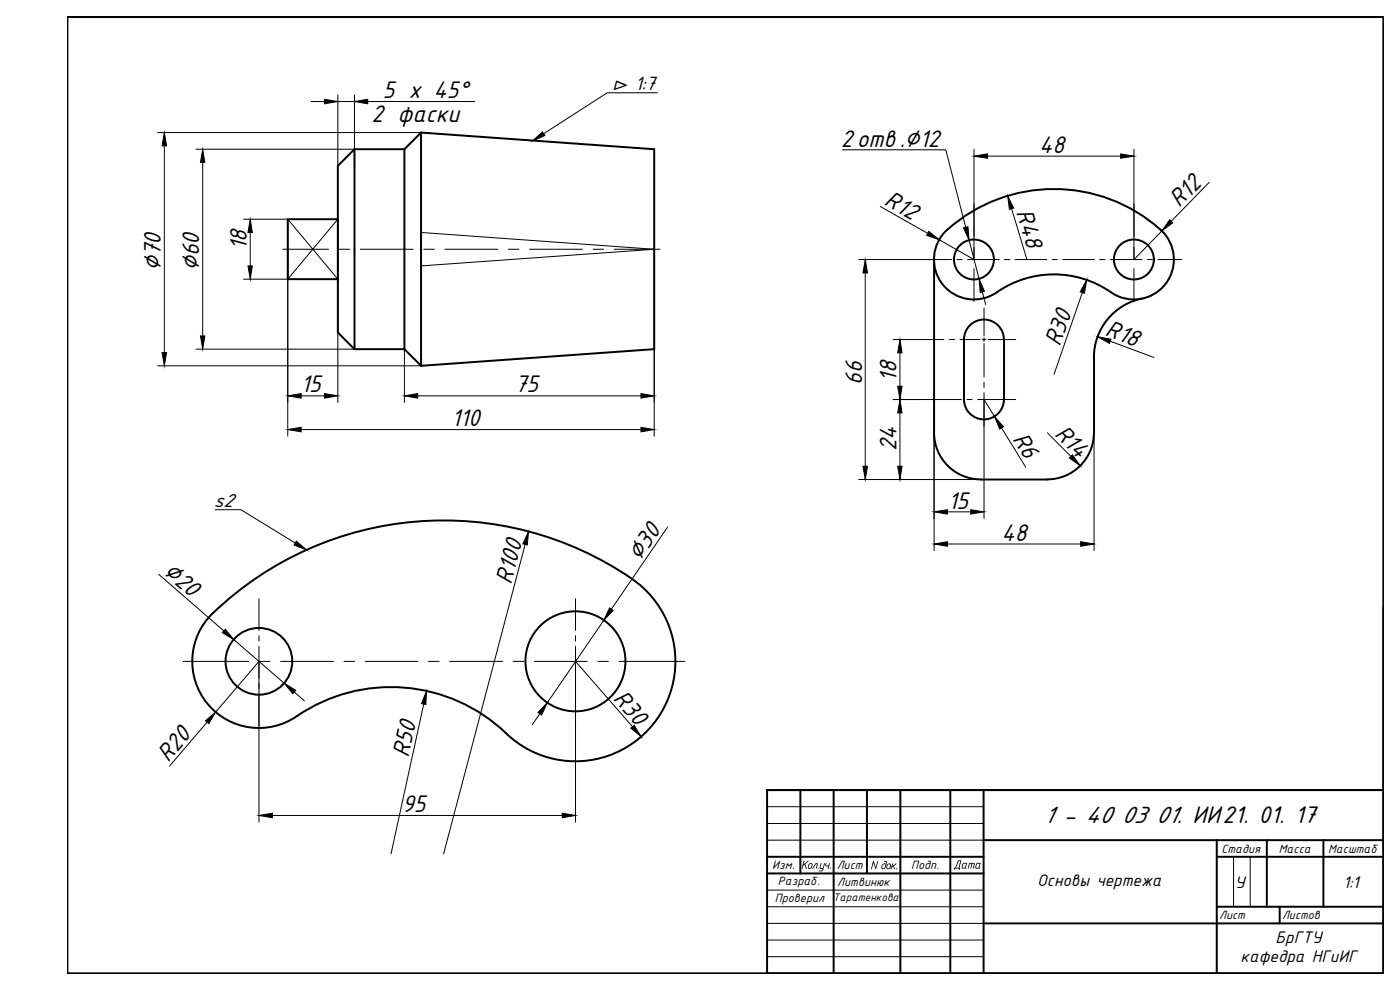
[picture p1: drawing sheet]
<svg xmlns="http://www.w3.org/2000/svg" width="420mm" height="297mm" viewBox="0 0 420 297" stroke-linecap="round" stroke-linejoin="round" font-family="sans-serif">
<!-- layer: 0 -->
<path d="M293.2 259.2l-.3 1.1 .6 .1 .5-1.2zM293.2 258.9h1.1l-.4 1.4 .2 .1-.1 .2-1.3-.1 .2-1.2z" fill="#000"/>
<g fill="none" stroke="#000" stroke-width=".59">
<path d="M20.2 5.1h395v286.9h-395zM126.4 39.8l69.9 5v60l-69.9 5M106.4 44.8l-5 5v50l5 5M106.4 44.8h15l5-5v70l-5-5h-15M106.4 44.8v60M121.4 44.8v60M101.4 65.8h-15v18h15M280.3 77.9v51.9a14 14 0 0 0 14 14M284.3 68.9a12 12 0 0 0-1.4 16.4 12 12 0 0 0 16.2 2.4 30.3 30.3 0 0 1 35.5 .7 12 12 0 0 0 15.5-3.6 12 12 0 0 0-1.8-15.9M284.3 68.9a48 48 0 0 1 64 0M342.7 89.6a18 18 0 0 0-14.4 17.6M289.3 119.9a6 6 0 0 0 6 5.9 6 6 0 0 0 6-5.9"/>
<path d="M289.3 119.9v-18a6 6 0 0 1 6-6 6 6 0 0 1 6 6v18M328.3 107.3v22.5a14 14 0 0 1-14 14M294.3 143.9h20M63.9 184a20 20 0 0 0-1.7 27 20 20 0 0 0 26.8 3.9M63.9 184a99.9 99.9 0 0 1 127.3-9.2 30 30 0 0 1 4.2 43.3 30 30 0 0 1-43.4 2 50 50 0 0 0-63-5.2M415.2 182.1v55h-185M230.2 237.1h185v54.9h-185zM240.2 237.1v25M250.2 237.1v54.9M260.2 237.1v25M270.2 237.1v54.9M285.2 237.1v54.9"/>
<path d="M295.2 237.1v54.9M230.2 257.1h65M295.2 252.1h120M365.2 257.1h50M365.2 252.1v39.9M380.2 252.1v20M397.2 252.1v20M230.2 262.1h65M295.2 277.1h120M365.2 272.1h50M384 272.1v5"/>
<circle cx="292.3" cy="77.9" r="6"/>
<circle cx="340.3" cy="77.9" r="6"/>
<circle cx="77.7" cy="198.4" r="10"/>
<circle cx="172.7" cy="198.4" r="15"/>
</g>
<g fill="none" stroke="#000" stroke-width=".3">
<path d="M47.3 39.8h79.1M93.4 30.5h4M101.4 28.5v21.3M101.4 30.5h5M106.4 28.5v21.3M110.4 30.5h32.1M197.3 27.8h-15.1l-19 12.3M49.3 43.8v62M58.8 44.8h47.6M60.8 48.8v52M252.8 44.9h31l6 23.3M292.3 44.8v33.1l-10.4-5.9"/>
<path d="M296.3 46.8h40M340.3 44.8v33.1l8.4-8.6M362.9 54.7l-11.4 11.7M73.1 65.8h13.3v18h-13.3M75.1 69.8v10M84.9 74.8h13.7M86.4 65.8l15 18v-18l-15 18M86.4 74.8v56.1M101.4 65.8v55M101.8 74.8h3.1M108.1 74.8h15.9M126.4 69.8l69.9 5-69.9 5z"/>
<path d="M127.2 74.8h3.1M133.5 74.8h15.9M152.6 74.8h3.1M158.9 74.8h15.9M178 74.8h3.1M184.3 74.8h13.8M196.3 74.8v56.1M257.7 77.9h27.9M264.2 62l14.2 8M287.2 77.9h1.6M290.4 77.9h9.5M290.8 72.1l3 11.6"/>
<path d="M301.5 77.9h1.6M303.6 62.6l4.6 15.3M304.6 77.9h9.6M315.8 77.9h1.5M318.9 77.9h9.6M330 77.9h1.6M333.2 77.9h9.5M344.3 77.9h1.6M347.5 77.9h7.2M348.3 68.9a12 12 0 0 1 3.6 12.1 12 12 0 0 1-9.2 8.6M259.7 81.9v58M292.3 80.6v9.9"/>
<path d="M294.8 87.6l1 3.8M295.3 92.4v8.3M324.8 87.8l-8.5 24.5M340.3 80.6v9.9M47.3 109.8h79.1M58.8 104.8h47.6M90.4 118.8h7M121.4 104.8v16M125.3 118.8h67.1M268.1 101.9h15.2M268.1 119.9h20.5M270.1 105.9v10"/>
<path d="M280.3 119.9v45.3M284.9 101.9h1.6M288.1 101.9h6M290.2 119.9h1.6M293.4 119.9h11.4M294.7 101.9h1.2M295.3 101.3v1.2M295.3 103.1v10M295.3 114.7v1.6M295.3 117.8v37.8M295.3 119.9l3.2 5.1M296.5 101.9h8.3"/>
<path d="M333.2 102.4l13.1 4.9M90.4 128.9h102M270.1 123.9v16M300.6 128.4l7.2 11.8M314.3 129.9l7.1 7M328.3 129.9v35.3M64.6 152.9h7.7l16.3 10M200.3 158.2l-16.8 24.6M257.7 143.9h37.6M284.3 153.6h7M47.6 172.3l19.6 17M77.7 179.6v9.6"/>
<path d="M157.6 163.4l-24.5 92.8M172.7 179.6v9.6M284.3 163.2h40M54.9 198.4h19.8M70.2 191.9l15.1 13.1M77.7 190.7v1.6M77.7 193.9v52.8M77.7 198.4l-13 15.2M77.9 198.4h3.1M84.2 198.4h15.9M103.3 198.4h3.1M109.6 198.4h15.8"/>
<path d="M128.6 198.4h3.2M135 198.4h15.8M154 198.4h3.2M160.4 198.4h15.8M172.7 190.7v1.6M172.7 193.9v52.8M172.7 198.4l17.1 19.6M179.4 198.4h3.2M181.2 186.1l-16.9 24.7M185.8 198.4h19.7M62.1 216.7l-11.2 13.2M88.3 207.6l3.1 2.7"/>
<path d="M127.2 211.2l-9.9 45M162 214.2l-2.3 3.3M81.7 244.7h87M230.2 242h65M230.2 247.1h65M230.2 252.1h65M370.2 257.1v15M375.2 257.1v15M230.2 267.1h65M230.2 272.1h65M230.2 277.1h65M230.2 282.1h65"/>
<path d="M230.2 287h65"/>
</g>
<g fill="#000" stroke="#000" stroke-width=".3">
<path d="M97.4 29.8l4 .7-4 .6zM106.4 30.5l4-.7v1.3zM49.3 39.8l.7 4h-1.4zM60.8 44.8l.7 4h-1.3zM159.8 42.3l3-2.7 .7 1.1zM292.3 46.8l4-.6v1.3zM336.3 46.2l4 .6-4 .7zM75.1 65.8l.6 4h-1.3zM74.4 79.8h1.3l-.6 4zM278.7 69.4l3.2 2.6-3.8-1.4zM289.2 68.4l1.3-.4 .3 4.1zM302.4 58.8l1.8 3.6-1.3 .4z"/>
<path d="M351 65.9l1 1-3.3 2.4zM259.7 77.9l.7 4h-1.4zM293.8 83.7l1.6 3.7-1.2 .3zM326.1 84l-.6 4-1.3-.4zM48.6 105.8h1.4l-.7 4zM60.2 100.8h1.3l-.7 4zM86.4 118.8l4-.7v1.4zM97.4 118.1l4 .7-4 .7zM121.4 118.8l3.9-.7v1.4zM192.4 118.1l3.9 .7-3.9 .7zM269.4 115.9h1.3l-.6 4zM270.1 101.9l.6 4h-1.3z"/>
<path d="M329.4 101l4 .8-.4 1.2zM86.4 128.9l4-.7v1.4zM192.4 128.2l3.9 .7-3.9 .7zM259 139.9h1.4l-.7 4zM270.1 119.9l.6 4h-1.3zM269.4 139.9h1.3l-.6 4zM298.5 125l2.7 3-1.2 .7zM320.9 137.4l1-.9 2.3 3.3zM280.3 153.6l4-.7v1.3zM291.3 152.9l4 .7-4 .6zM88.9 162.4l3.1 2.6-3.7-1.5zM158.6 159.5l-.4 4-1.3-.3z"/>
<path d="M280.3 163.2l4-.7v1.4zM324.3 162.5l4 .7-4 .7zM67.6 188.8l2.6 3.1-3.5-2.1zM182.9 182.4l1.1 .8-2.8 2.9zM61.6 216.3l3.1-2.7-2 3.5zM85.3 205l3.5 2.1-.9 1zM128 207.3l-.2 4.1-1.3-.3zM164.3 210.8l-1.7 3.7-1.1-.7zM189.3 218.5l1-.9 2.1 3.5zM77.7 244.7l4-.7v1.3zM168.7 244l4 .7-4 .6z"/>
</g>
<g font-size="8">
<text x="114.9" y="29.4">5 х 45°</text>
<text x="111.5" y="36.5">2 фаски</text>
<text x="252.3" y="44">2отв.∅12</text>
<text x="311.9" y="45.8">48</text>
<text x="265.1" y="61.3" transform="rotate(29 265.1 61.3)">R12</text>
<text x="304.9" y="63.6" transform="rotate(73 304.9 63.6)">R48</text>
<text x="353.9" y="62.5" transform="rotate(-46 353.9 62.5)">R12</text>
<text x="74.1" y="75" transform="rotate(-90 74.1 75)">18</text>
<text x="48.3" y="81.4" transform="rotate(-90 48.3 81.4)">∅70</text>
<text x="59.8" y="81.4" transform="rotate(-90 59.8 81.4)">∅60</text>
<text x="331.4" y="100.7" transform="rotate(20 331.4 100.7)">R18</text>
<text x="318.1" y="104.2" transform="rotate(-71 318.1 104.2)">R30</text>
<text x="90.3" y="117.8">15</text>
<text x="154.5" y="117.8">75</text>
<text x="258.7" y="115.5" transform="rotate(-90 258.7 115.5)">66</text>
<text x="269.1" y="114.5" transform="rotate(-90 269.1 114.5)">18</text>
<text x="135.5" y="127.9">110</text>
<text x="303.8" y="131.7" transform="rotate(58 303.8 131.7)">R6</text>
<text x="316.3" y="130.4" transform="rotate(45 316.3 130.4)">R14</text>
<text x="269.1" y="135.4" transform="rotate(-90 269.1 135.4)">24</text>
<text x="284.5" y="152.6">15</text>
<text x="300.6" y="162.2">48</text>
<text x="48.7" y="171.9" transform="rotate(41 48.7 171.9)">∅20</text>
<text x="192" y="168.6" transform="rotate(-55 192 168.6)">∅30</text>
<text x="153.4" y="175.5" transform="rotate(-75 153.4 175.5)">R100</text>
<text x="183.8" y="209.7" transform="rotate(49 183.8 209.7)">R30</text>
<text x="122.6" y="227.5" transform="rotate(-78 122.6 227.5)">R50</text>
<text x="50.4" y="228.8" transform="rotate(-49 50.4 228.8)">R20</text>
<text x="120.7" y="243.7">95</text>
</g>
<text font-size="7.8" x="313.3" y="247">1 - 40 03 01. ИИ21. 01. 17</text>
<text font-size="6.4" x="183.8" y="27">▻ 1:7</text>
<text font-size="6.2" x="64.1" y="152.2">s2</text>
<g font-size="5.4">
<text x="311.3" y="265.8">Основы чертежа</text>
<text x="370.6" y="266.3">У</text>
<text x="403.1" y="266.3">1:1</text>
<text x="382.8" y="282.9">БрГТУ</text>
<text x="372.3" y="288.7">кафедра НГиИГ</text>
</g>
<g font-size="3.9">
<text x="366.6" y="255.8">Стадия</text>
<text x="383.8" y="255.8">Масса</text>
<text x="398.6" y="255.8">Масштаб</text>
<text x="231.8" y="260.8">Изм.</text>
<text x="240.3" y="260.7">Кол .уч.</text>
<text x="251.1" y="260.8">Лист</text>
<text x="261.1" y="260.8">Nдок .</text>
<text x="273.5" y="260.8">Подп.</text>
<text x="286" y="260.6">Дата</text>
<text x="233.5" y="265.6">Разраб.</text>
<text x="251.3" y="265.8">Литвинюк</text>
<text x="232.6" y="270.7">Проверил</text>
<text x="365.9" y="275.8">Лист</text>
<text x="384.8" y="275.8">Листов</text>
</g>
<text font-size="3.6" x="250" y="270.4">Таратенкова</text>
</svg>
